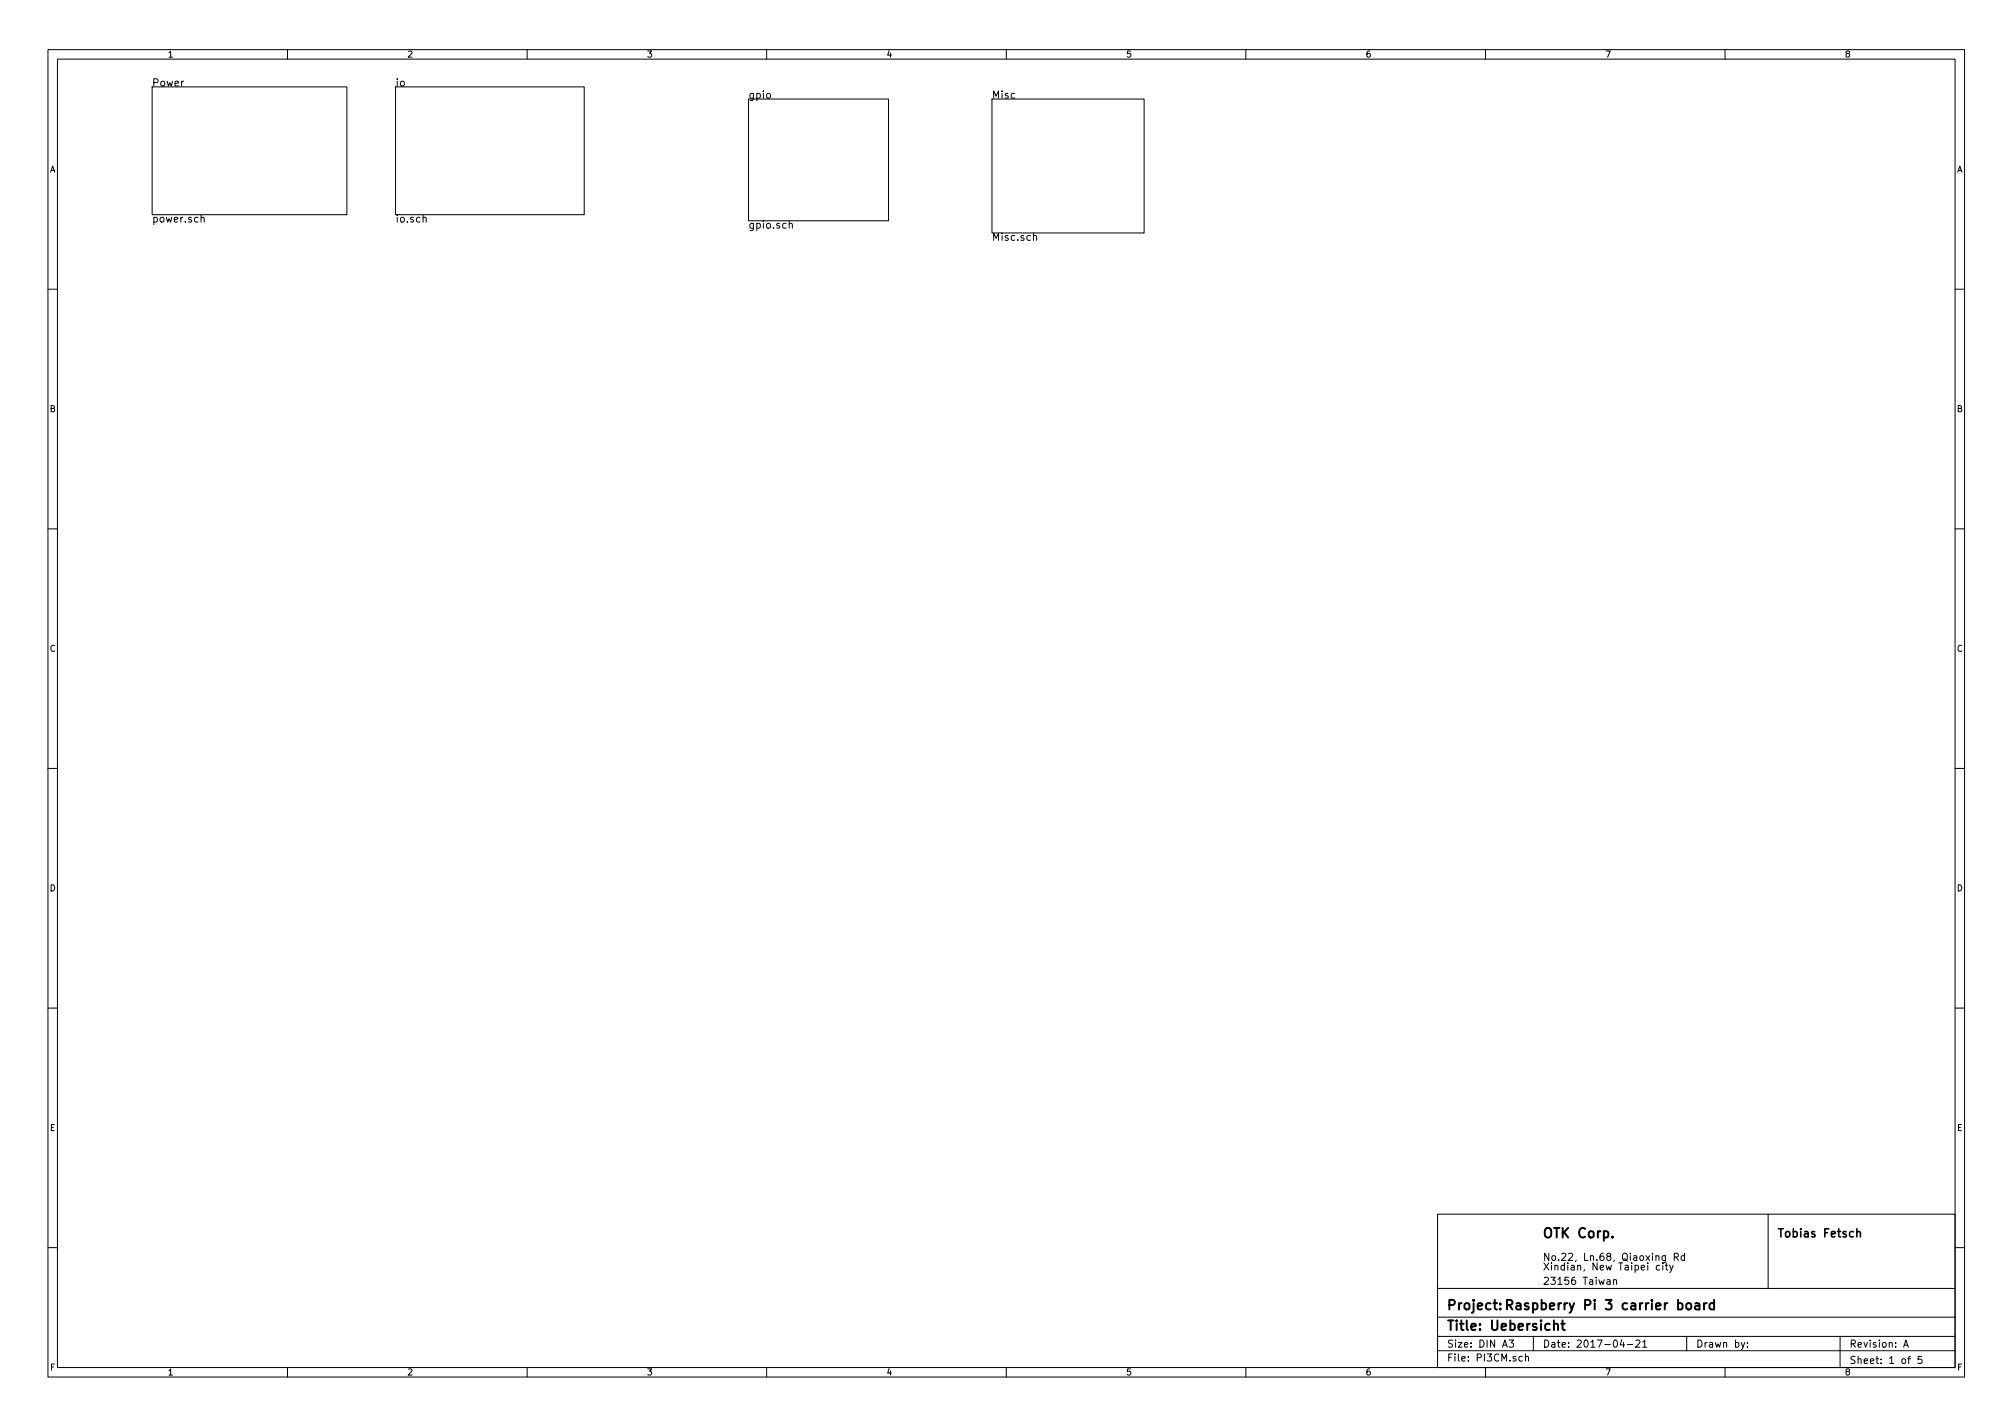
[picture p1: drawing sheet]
<svg xmlns="http://www.w3.org/2000/svg" width="297mm" height="210mm" viewBox="0 0 297 210" stroke-linecap="round" stroke-linejoin="round" font-family="sans-serif">
<g fill="none" stroke="#000" stroke-width=".15">
<path d="M7.1 7.3h282.8v195.9h-282.8zM8.5 8.7h280v193.1h-280zM22.5 12.8h28.7v18.9h-28.7zM42.4 7.3v1.4M58.4 12.8h27.8v18.9h-27.8zM77.8 7.3v1.4M110.5 14.6h20.6v18h-20.6zM113.1 7.3v1.4M146.4 14.6h22.4v19.8h-22.4zM148.5 7.3v1.4M183.8 7.3v1.4M219.2 7.3v1.4"/>
<path d="M254.5 7.3v1.4M29.7 32.2v-.1a.25 .25 0 0 1 .4 .1v.6M62.4 32.2l.1-.1a.25 .25 0 0 1 .4 .1v.6M116.5 33.1v-.1a.25 .25 0 0 1 .4 .1v.6M152.5 34.9l.1-.1a.25 .25 0 0 1 .4 .1v.6M7.1 42.7h1.4M288.5 42.7h1.4M7.1 78h1.4M288.5 78h1.4M7.1 113.4h1.4M288.5 113.4h1.4M7.1 148.7h1.4"/>
<path d="M288.5 148.7h1.4M212.1 179.1h76.4v22.7h-76.4zM260.9 179.1v11M7.1 184.1h1.4M212.1 199.3h76.4M212.1 197.2h76.4M212.1 194.3h76.4M212.1 190.1h76.4M222.7 197.7h.6l-.3 .4 .3 .1v.5l-.2 .1-.4-.1M225.1 199.8v1M226.3 197.2v2.1M237.1 188.9h.5v.6"/>
<path d="M237.6 189.1h-.3l-.2 .2 .2 .2h.3M238.1 188.9l.1-.1 .3 .1v.6M238.1 188.8v.7M239.3 197.7l-.2 .7h.6M239.6 198.1v.7M240.1 198.4h.8M241.4 197.8l.4-.1 .2 .3-.7 .8h.7M242.4 198l.3-.3v1.1M242.4 198.8h.6M244.9 186.7h-.3l-.2 .2 .1 .4 .1 .1 .3-.1M245.4 186.7v.7M245.7 186.7h.4"/>
<path d="M245.7 185.3v.9l-.1 .1h-.3M245.7 185.3h-.3l-.2 .2 .1 .4 .1 .1 .3-.1M245.9 186.3v.9l.2 .2M246.4 186.7l.2 .7M246.9 186.7l-.4 .9-.1 .2M247.1 185.5l.5-.1 .1-.1-.1-.3-.1-.1h-.4v1.1M247.3 185.5l.4 .5M248.6 185.3h-.3l-.2 .2v.4l.2 .1 .3-.1M248.6 184.9v1.1M248.9 197.2v2.1M257.5 198.1l-.4 .9-.2 .1M257.9 198.7v.1"/>
<path d="M257.9 198.1v.1M271.5 197.2v4.6M280.9 198.8l.3-1.1 .4 1.1M281 198.5h.5M288.5 184.1h1.4M42.4 201.8v1.4M77.8 201.8v1.4M113.1 201.8v1.4M148.5 201.8v1.4M183.8 201.8v1.4M219.2 201.8v1.4M224.6 200.2l-.3-.1-.2 .2 .1 .4 .1 .1h.3"/>
<path d="M225.1 200.2l.1-.1 .3 .1v.6M254.5 201.8v1.4M281.5 200.5h.4M281.9 200.1l-.2 .2v.9M283.6 200.1h-.5l-.1 .5h.5l.1 .1v.4l-.2 .1-.4-.1"/>
</g>
<path d="M229.3 195.4h.1a.35 .35 0 0 1 .5 .1v.7M230.4 195.3h.5M230.6 194.8v1.2l.3 .2M248.9 192.4l.2-.1a.35 .35 0 0 1 .5 .2v.4a.38 .38 0 0 1-.4 .3 .38 .38 0 0 1-.4-.3zM250.2 192.3h.5l.1 .9M250.8 192.6l-.5 .1a.28 .28 0 0 0-.2 .2 .28 .28 0 0 0 .2 .3l.5-.1M251.4 192.3v.9M251.8 192.3h-.2l-.2 .2M252.9 192.3a.48 .48 0 0 0-.6 .1v.7l.2 .1 .4-.1M252.9 191.8v1.4" fill="none" stroke="#000" stroke-width=".29"/>
<path d="M274 181.8h.1a.29 .29 0 0 1 .4 .1v.6" fill="none" stroke="#000" stroke-width=".23"/>
<g font-size="2">
<text x="227.7" y="182.7">OTK Corp.</text>
<text x="213.5" y="196.3">Title: Uebersicht</text>
<text x="213.5" y="193.3">Project: Raspberry Pi 3 carrier board</text>
</g>
<text font-size="1.7" x="262.3" y="182.6">Tobias Fetsch</text>
<g font-size="1.5">
<text x="22.5" y="12.7">Power</text>
<text x="58.4" y="12.7">io</text>
<text x="110.5" y="14.5">gpio</text>
<text x="146.4" y="14.5">Misc</text>
<text x="22.5" y="32.8">power.sch</text>
<text x="58.4" y="32.8">io.sch</text>
<text x="110.5" y="33.7">gpio.sch</text>
<text x="146.4" y="35.5">Misc.sch</text>
<text x="227.7" y="189.6">23156 Taiwan</text>
<text x="227.7" y="187.4">Xindian, New Taipei city</text>
<text x="227.7" y="186">No.22, Ln.68, Qiaoxing Rd</text>
<text x="213.5" y="198.8">Size: DIN A3</text>
<text x="213.5" y="200.9">File: PI3CM.sch</text>
<text x="227.7" y="198.8">Date: 2017-04-21</text>
<text x="250.3" y="198.8">Drawn by:</text>
<text x="272.9" y="198.8">Revision: A</text>
<text x="272.9" y="201.2">Sheet: 1 of 5</text>
</g>
<g font-size="1.3">
<text x="24.7" y="8.5">1</text>
<text x="60.1" y="8.5">2</text>
<text x="95.5" y="8.5">3</text>
<text x="130.8" y="8.5">4</text>
<text x="166.2" y="8.5">5</text>
<text x="201.5" y="8.5">6</text>
<text x="236.9" y="8.5">7</text>
<text x="272.2" y="8.5">8</text>
<text x="7.3" y="25.4">A</text>
<text x="288.7" y="25.4">A</text>
<text x="7.3" y="60.8">B</text>
<text x="288.7" y="60.8">B</text>
<text x="7.3" y="96.2">C</text>
<text x="288.7" y="96.2">C</text>
<text x="7.3" y="131.5">D</text>
<text x="288.7" y="131.5">D</text>
<text x="7.4" y="166.9">E</text>
<text x="288.8" y="166.9">E</text>
<text x="7.4" y="202.2">F</text>
<text x="24.7" y="202.9">1</text>
<text x="60.1" y="202.9">2</text>
<text x="95.5" y="202.9">3</text>
<text x="130.8" y="202.9">4</text>
<text x="166.2" y="202.9">5</text>
<text x="201.5" y="202.9">6</text>
<text x="236.9" y="202.9">7</text>
<text x="272.2" y="202.9">8</text>
<text x="288.8" y="202.2">F</text>
</g>
</svg>
